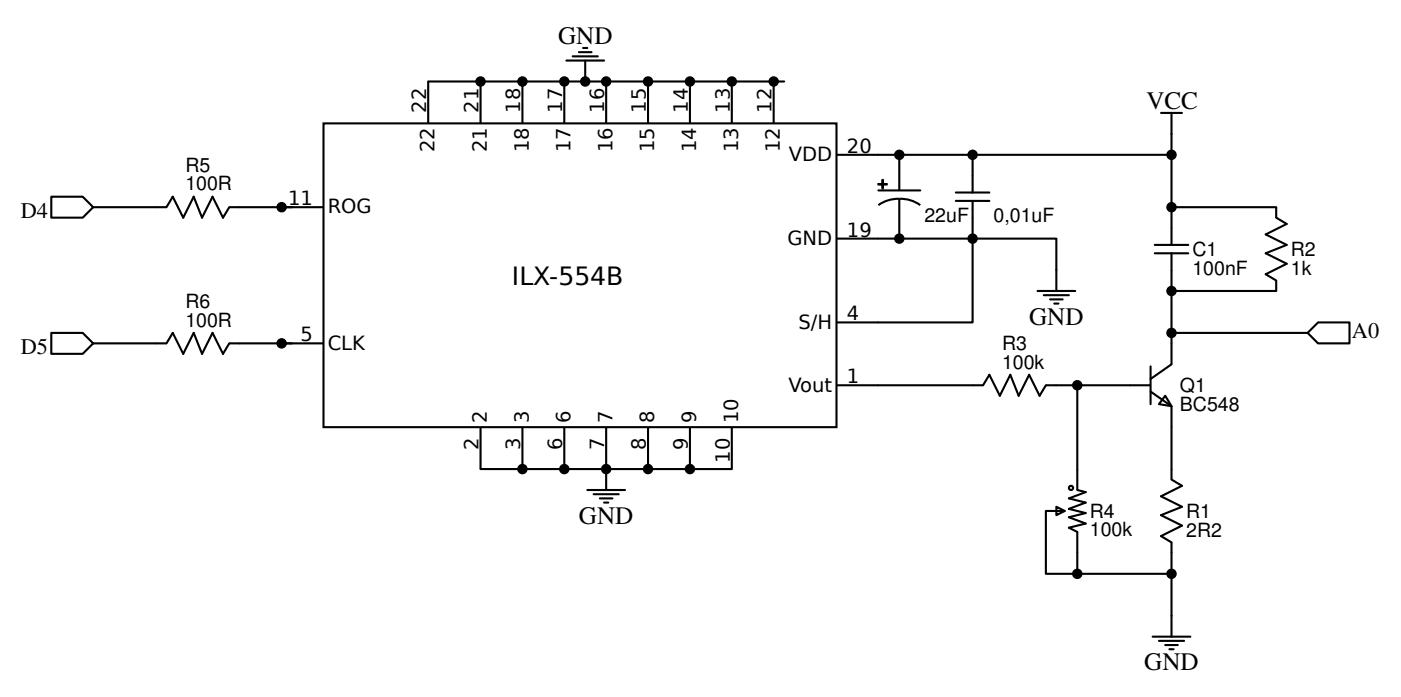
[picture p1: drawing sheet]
<svg xmlns="http://www.w3.org/2000/svg" width="177mm" height="88mm" viewBox="0 0 177 88" stroke-linecap="round" stroke-linejoin="round" font-family="sans-serif">
<g fill="none" stroke="#000" stroke-width=".26">
<path d="M40.9 15.6h64.8v38.3h-64.8zM60.7 10.3v5.3M66 10.3v5.3M71.3 10.3v5.3M71.6 7.6h4.7M72.4 7.1h3.1M73.2 6.6h1.5M73.7 6.1h.5M74 7.6v2.7M76.6 10.3v5.3M81.9 10.3v5.3M87.2 10.3v5.3"/>
<path d="M92.5 10.3v5.3M97.8 10.3v5.3M99.1 10.3h-45v5.3M105.7 19.6h17.2M113.6 19.6v4.5M122.9 19.6h25.1v6.6h13.3v1.3l1.3 .8-2.7 1.3 2.7 1.3-2.7 1.1 2.7 1.3-2.7 1.3 1.4 .8v1.4h-13.3M122.9 19.6v4.7M146.7 14.3h2.7M148 14.3v5.3M6.5 24.8h4l1.3 1.4-1.3 1.3h-4zM11.8 26.2h9.2l.8-1.4 1.4 2.7 1.3-2.7 1 2.7 1.4-2.7 1.3 2.7 .8-1.3h11.9M105.7 30.1h17.2v10.6h-17.2"/>
<path d="M111 24.1h5.3M113.6 25.1a4.3 4.3 0 0 1 2.7 .8M113.6 25.1a4.3 4.3 0 0 0-2.6 .8M113.6 25.1v5M120.8 25.4h4.2M120.8 24.3h4.2M122.9 25.4v4.7h10.6v6.7M131.1 36.8h4.8M131.9 37.3h3.2M132.7 37.8h1.6M133.2 38.3h.5M145.9 32h4.3"/>
<path d="M145.9 30.9h4.3M148 26.2v4.7M148 32v14l-2.6 1.9M6.5 42h4l1.3 1.4-1.3 1.3h-4zM11.8 43.4h9.2l.8-1.4 1.4 2.7 1.3-2.7 1 2.7 1.4-2.7 1.3 2.7 .8-1.3h11.9M60.7 53.9v5.3h31.8v-5.3M66 53.9v5.3M71.3 53.9v5.3M76.6 53.9v8M81.9 53.9v5.3M87.2 53.9v5.3M105.7 48.7h18.5l.8-1.4 1.3 2.7 1.4-2.7 1 2.7 1.3-2.7 1.4 2.7 .8-1.3h13.2"/>
<path d="M136.1 48.7v13.2l1.1 .3-2.1 .7 2.1 .6-2.1 .8 2.1 .5-2.1 .5 2.1 .8-2.1 .5 1 .6v5.3M145.4 49.5l2.6 1.8v9.3l1.4 .8-2.7 1.3 2.7 1.3-2.7 1.1 2.7 1.3-2.7 1.3 1.3 .8v4M145.4 46.3v4.7M147.2 50l.8 1.3-1.6-.3zM148 42h17.2M165.2 42l1.4-1.3h3.9v2.7h-3.9zM74.2 61.9h4.8M75 62.4h3.2M75.8 62.9h1.6M76.3 63.5h.6M133.5 64l1 .5-1 .6zM134.5 64.5h-2.3v8h15.8v7.9"/>
<path d="M145.7 80.4h4.7M146.4 80.9h3.2M147.2 81.5h1.6M147.8 82h.5"/>
<circle cx="135.3" cy="61.6" r=".26"/>
</g>
<path d="M111 23.3h1.1zM111.5 22.7v1.1z" fill="#000" stroke="#000" stroke-width=".26"/>
<g fill="#000">
<circle cx="60.7" cy="10.3" r=".66"/>
<circle cx="66" cy="10.3" r=".66"/>
<circle cx="71.3" cy="10.3" r=".66"/>
<circle cx="74" cy="10.3" r=".66"/>
<circle cx="76.6" cy="10.3" r=".66"/>
<circle cx="81.9" cy="10.3" r=".66"/>
<circle cx="87.2" cy="10.3" r=".66"/>
<circle cx="92.5" cy="10.3" r=".66"/>
<circle cx="97.8" cy="10.3" r=".66"/>
<circle cx="113.6" cy="19.6" r=".66"/>
<circle cx="122.9" cy="19.6" r=".66"/>
<circle cx="148" cy="19.6" r=".66"/>
<circle cx="35.6" cy="26.2" r=".66"/>
<circle cx="113.6" cy="30.1" r=".66"/>
<circle cx="122.9" cy="30.1" r=".66"/>
<circle cx="148" cy="26.2" r=".66"/>
<circle cx="148" cy="36.8" r=".66"/>
<circle cx="35.6" cy="43.4" r=".66"/>
<circle cx="66" cy="59.2" r=".66"/>
<circle cx="71.3" cy="59.2" r=".66"/>
<circle cx="76.6" cy="59.2" r=".66"/>
<circle cx="81.9" cy="59.2" r=".66"/>
<circle cx="87.2" cy="59.2" r=".66"/>
<circle cx="136.1" cy="48.7" r=".66"/>
<circle cx="148" cy="42" r=".66"/>
<circle cx="136.1" cy="72.5" r=".66"/>
<circle cx="148" cy="72.5" r=".66"/>
</g>
<g font-size="3.2">
<text x="70.5" y="5.5">GND</text>
<text x="144.9" y="13.7">VCC</text>
<text x="64.7" y="36">ILX-554B</text>
<text x="130" y="41">GND</text>
<text x="73.2" y="66.1">GND</text>
<text x="144.6" y="84.6">GND</text>
</g>
<g font-size="2.8">
<text x="2.6" y="27.5">D4</text>
<text x="2.6" y="44.7">D5</text>
<text x="170.8" y="42.7">A0</text>
</g>
<g font-size="2.5">
<text x="53.8" y="14.3" transform="rotate(-90 53.8 14.3)">22</text>
<text x="60.5" y="14.3" transform="rotate(-90 60.5 14.3)">21</text>
<text x="65.7" y="14.3" transform="rotate(-90 65.7 14.3)">18</text>
<text x="71" y="14.3" transform="rotate(-90 71 14.3)">17</text>
<text x="76.3" y="14.3" transform="rotate(-90 76.3 14.3)">16</text>
<text x="81.6" y="14.3" transform="rotate(-90 81.6 14.3)">15</text>
<text x="86.9" y="14.3" transform="rotate(-90 86.9 14.3)">14</text>
<text x="92.2" y="14.3" transform="rotate(-90 92.2 14.3)">13</text>
<text x="97.5" y="14.3" transform="rotate(-90 97.5 14.3)">12</text>
<text x="23.4" y="21.7">R5</text>
<text x="54.9" y="19.3" transform="rotate(-90 54.9 19.3)">22</text>
<text x="61.5" y="19.3" transform="rotate(-90 61.5 19.3)">21</text>
<text x="66.8" y="19.3" transform="rotate(-90 66.8 19.3)">18</text>
<text x="72.1" y="19.3" transform="rotate(-90 72.1 19.3)">17</text>
<text x="77.4" y="19.3" transform="rotate(-90 77.4 19.3)">16</text>
<text x="82.7" y="19.3" transform="rotate(-90 82.7 19.3)">15</text>
<text x="88" y="19.3" transform="rotate(-90 88 19.3)">14</text>
<text x="93.3" y="19.3" transform="rotate(-90 93.3 19.3)">13</text>
<text x="98.6" y="19.3" transform="rotate(-90 98.6 19.3)">12</text>
<text x="99.7" y="20.3">VDD</text>
<text x="107" y="19.3">20</text>
<text x="23.4" y="24">100R</text>
<text x="36.4" y="25.9">11</text>
<text x="41.4" y="27">ROG</text>
<text x="107" y="29.9">19</text>
<text x="116.8" y="28.1">22uF</text>
<text x="125.5" y="28.1">0,01uF</text>
<text x="99.5" y="30.9">GND</text>
<text x="150.7" y="34.7">100nF</text>
<text x="150.7" y="32.3">C1</text>
<text x="163.1" y="34.7">1k</text>
<text x="163.1" y="32.3">R2</text>
<text x="23.4" y="41.2">100R</text>
<text x="23.4" y="38.9">R6</text>
<text x="100.9" y="41.5">S/H</text>
<text x="107" y="40.5">4</text>
<text x="38" y="43.1">5</text>
<text x="41.4" y="44.2">CLK</text>
<text x="126.6" y="46.5">100k</text>
<text x="126.6" y="44.2">R3</text>
<text x="61.5" y="53.4" transform="rotate(-90 61.5 53.4)">2</text>
<text x="66.8" y="53.4" transform="rotate(-90 66.8 53.4)">3</text>
<text x="72.1" y="53.4" transform="rotate(-90 72.1 53.4)">6</text>
<text x="77.4" y="53.4" transform="rotate(-90 77.4 53.4)">7</text>
<text x="82.7" y="53.4" transform="rotate(-90 82.7 53.4)">8</text>
<text x="88" y="53.4" transform="rotate(-90 88 53.4)">9</text>
<text x="93.3" y="53.4" transform="rotate(-90 93.3 53.4)">10</text>
<text x="99.6" y="49.5">Vout</text>
<text x="107" y="48.4">1</text>
<text x="149.1" y="51.9">BC548</text>
<text x="149.1" y="49.5">Q1</text>
<text x="60.5" y="56.8" transform="rotate(-90 60.5 56.8)">2</text>
<text x="65.7" y="56.8" transform="rotate(-90 65.7 56.8)">3</text>
<text x="71" y="56.8" transform="rotate(-90 71 56.8)">6</text>
<text x="76.3" y="56.8" transform="rotate(-90 76.3 56.8)">7</text>
<text x="81.6" y="56.8" transform="rotate(-90 81.6 56.8)">8</text>
<text x="86.9" y="56.8" transform="rotate(-90 86.9 56.8)">9</text>
<text x="92.2" y="58.4" transform="rotate(-90 92.2 58.4)">10</text>
<text x="137.7" y="65.4">R4</text>
<text x="149.9" y="65.4">R1</text>
<text x="137.7" y="67.8">100k</text>
<text x="149.9" y="67.8">2R2</text>
</g>
</svg>
